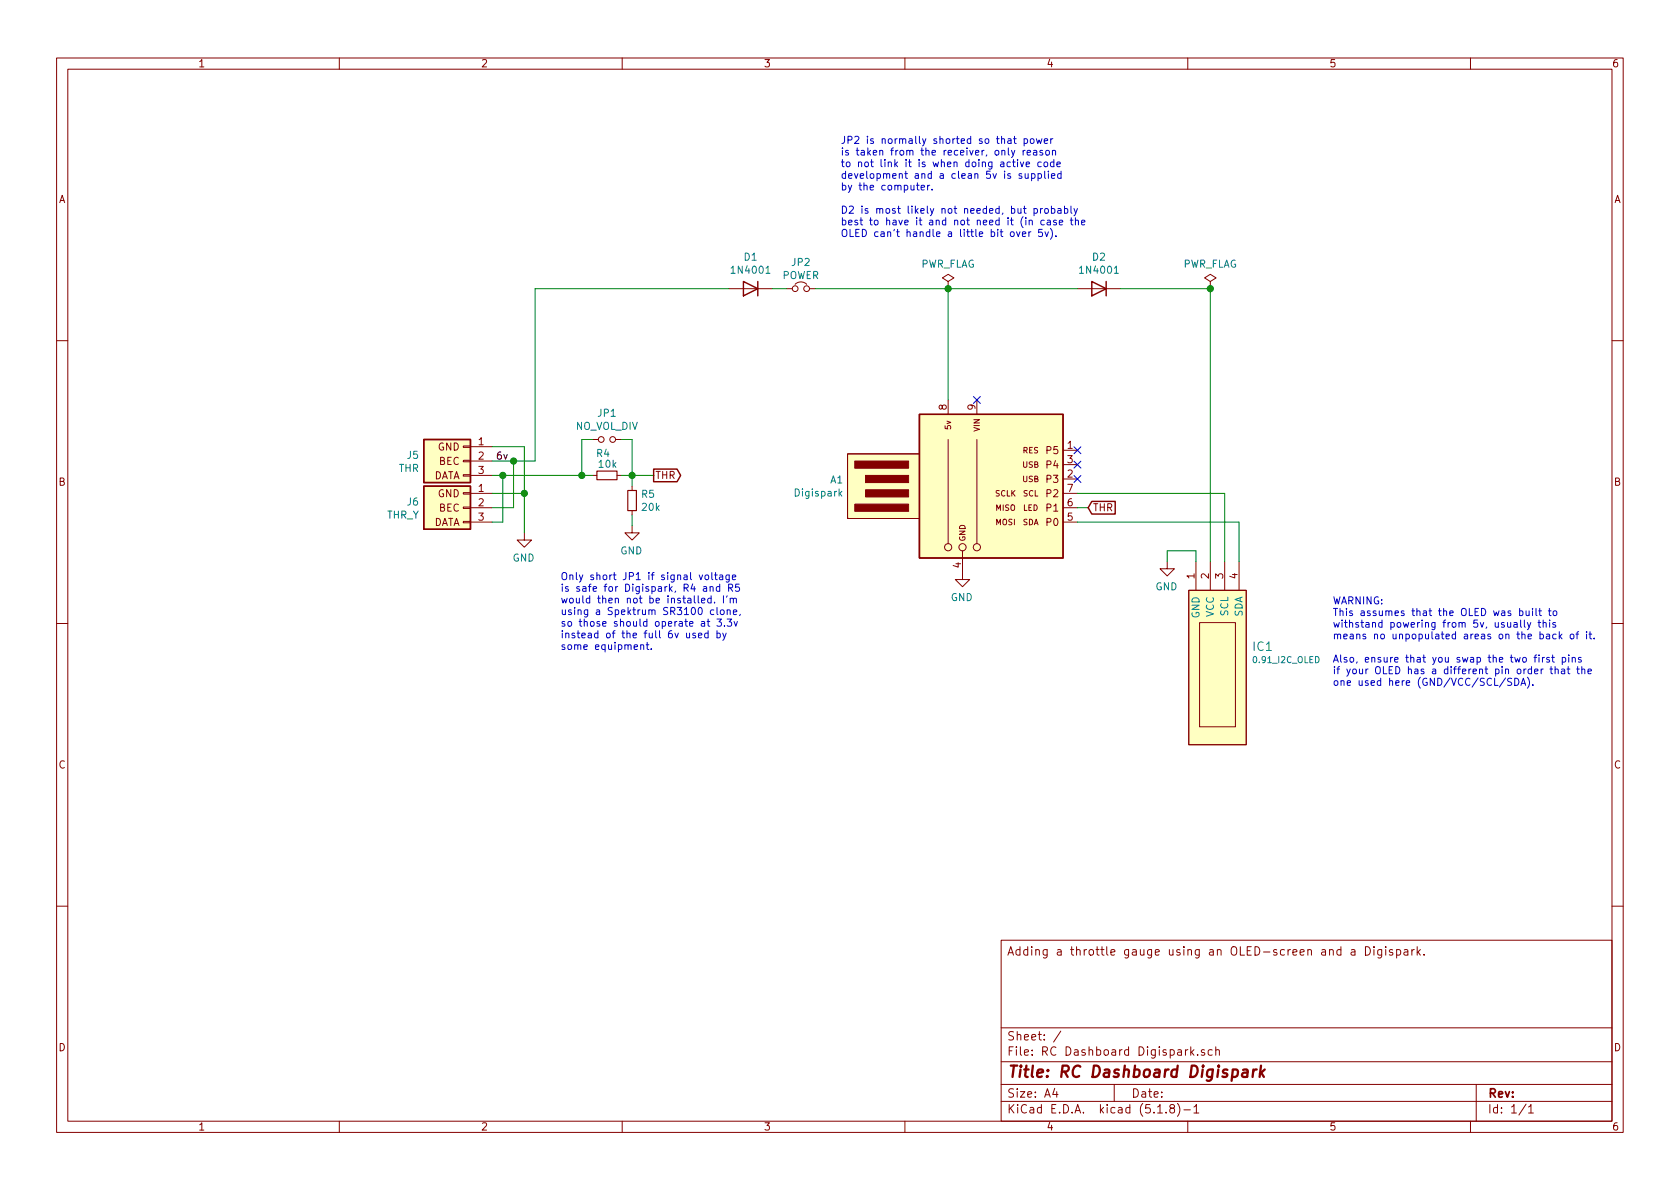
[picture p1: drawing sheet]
EESchema Schematic File Version 4
EELAYER 30 0
EELAYER END
$Descr A4 11693 8268
encoding utf-8
Sheet 1 1
Title "RC Dashboard Digispark"
Date ""
Rev ""
Comp ""
Comment1 ""
Comment2 ""
Comment3 ""
Comment4 "Adding a throttle gauge using an OLED-screen and a Digispark."
$EndDescr
$Comp
L rc_light_system:Conn_Input J5
U 1 1
P 3225 3200
F 0 "J5" H 3530 3242 50  0000 L CNN
F 1 "THR" H 3530 3151 50  0000 L CNN
F 2 "Connector_PinHeader_2.54mm:PinHeader_1x03_P2.54mm_Vertical" H 3225 3200 50  0001 C CNN
F 3 "~" H 3225 3200 50  0001 C CNN
	1    3225 3200
	-1   0    0    -1  
$EndComp
$Comp
L rc_light_system:Conn_Channel_Output J6
U 1 1
P 3225 3525
F 0 "J6" H 3530 3567 50  0000 L CNN
F 1 "THR_Y" H 3530 3476 50  0000 L CNN
F 2 "Connector_PinHeader_2.54mm:PinHeader_1x03_P2.54mm_Vertical" H 3225 3525 50  0001 C CNN
F 3 "~" H 3225 3525 50  0001 C CNN
	1    3225 3525
	-1   0    0    -1  
$EndComp
Wire Wire Line
	3575 3200 3575 3525
Wire Wire Line
	3650 3425 3650 3100
Wire Wire Line
	3650 3425 3650 3700
Connection ~ 3650 3425
$Comp
L power:GND #PWR02
U 1 1
P 3650 3700
F 0 "#PWR02" H 3650 3450 50  0001 C CNN
F 1 "GND" H 3655 3527 50  0000 C CNN
F 2 "" H 3650 3700 50  0001 C CNN
F 3 "" H 3650 3700 50  0001 C CNN
	1    3650 3700
	-1   0    0    -1  
$EndComp
Wire Wire Line
	3575 3200 3425 3200
Wire Wire Line
	3650 3100 3425 3100
Wire Wire Line
	3650 3425 3425 3425
Wire Wire Line
	3575 3525 3425 3525
Wire Wire Line
	3425 3300 3500 3300
Wire Wire Line
	3500 3300 3500 3625
Wire Wire Line
	3500 3625 3425 3625
Connection ~ 3500 3300
Wire Wire Line
	3575 3200 3725 3200
Connection ~ 3575 3200
Text GLabel 4550 3300 2    50   Output ~ 0
THR
$Comp
L Device:R_Small R4
U 1 1
P 4225 3300
F 0 "R4" V 4375 3275 50  0000 L CNN
F 1 "10k" V 4300 3225 50  0000 L CNN
F 2 "resistor:R_Axial_DIN0207_L6.3mm_D2.5mm_P7.62mm_Horizontal" H 4225 3300 50  0001 C CNN
F 3 "~" H 4225 3300 50  0001 C CNN
	1    4225 3300
	0    -1   -1   0   
$EndComp
$Comp
L Device:R_Small R5
U 1 1
P 4400 3475
F 0 "R5" H 4459 3521 50  0000 L CNN
F 1 "20k" H 4459 3430 50  0000 L CNN
F 2 "resistor:R_Axial_DIN0207_L6.3mm_D2.5mm_P7.62mm_Horizontal" H 4400 3475 50  0001 C CNN
F 3 "~" H 4400 3475 50  0001 C CNN
	1    4400 3475
	1    0    0    -1  
$EndComp
$Comp
L power:GND #PWR0107
U 1 1
P 4400 3650
F 0 "#PWR0107" H 4400 3400 50  0001 C CNN
F 1 "GND" H 4405 3477 50  0000 C CNN
F 2 "" H 4400 3650 50  0001 C CNN
F 3 "" H 4400 3650 50  0001 C CNN
	1    4400 3650
	-1   0    0    -1  
$EndComp
Wire Wire Line
	4400 3575 4400 3650
Wire Wire Line
	4400 3300 4400 3375
Wire Wire Line
	4400 3300 4325 3300
Connection ~ 4400 3300
Wire Wire Line
	4400 3300 4550 3300
$Comp
L digispark:Digispark A1
U 1 1
P 6900 3375
F 0 "A1" H 5873 3421 50  0000 R CNN
F 1 "Digispark" H 5873 3330 50  0000 R CNN
F 2 "Digispark:Digispark" H 6250 2775 50  0001 C CIN
F 3 "http://ww1.microchip.com/downloads/en/DeviceDoc/atmel-2586-avr-8-bit-microcontroller-attiny25-attiny45-attiny85_datasheet.pdf" H 6900 3375 50  0001 C CNN
	1    6900 3375
	1    0    0    -1  
$EndComp
$Comp
L power:GND #PWR0105
U 1 1
P 6700 3975
F 0 "#PWR0105" H 6700 3725 50  0001 C CNN
F 1 "GND" H 6705 3802 50  0000 C CNN
F 2 "" H 6700 3975 50  0001 C CNN
F 3 "" H 6700 3975 50  0001 C CNN
	1    6700 3975
	-1   0    0    -1  
$EndComp
NoConn ~ 6800 2775
NoConn ~ 7500 3125
NoConn ~ 7500 3325
Text GLabel 7575 3525 2    50   Input ~ 0
THR
Wire Wire Line
	6600 2000 6600 2775
Connection ~ 6600 2000
$Comp
L power:PWR_FLAG #FLG0101
U 1 1
P 6600 2000
F 0 "#FLG0101" H 6600 2075 50  0001 C CNN
F 1 "PWR_FLAG" H 6600 2173 50  0000 C CNN
F 2 "" H 6600 2000 50  0001 C CNN
F 3 "~" H 6600 2000 50  0001 C CNN
	1    6600 2000
	1    0    0    -1  
$EndComp
$Comp
L Device:Jumper_NO_Small JP1
U 1 1
P 4225 3050
F 0 "JP1" H 4225 3235 50  0000 C CNN
F 1 "NO_VOL_DIV" H 4225 3144 50  0000 C CNN
F 2 "solder_bridge:bridge_open" H 4225 3050 50  0001 C CNN
F 3 "~" H 4225 3050 50  0001 C CNN
	1    4225 3050
	1    0    0    -1  
$EndComp
Wire Wire Line
	4400 3300 4400 3050
Wire Wire Line
	4400 3050 4325 3050
Wire Wire Line
	4125 3300 4050 3300
Wire Wire Line
	4050 3300 4050 3050
Wire Wire Line
	4050 3050 4125 3050
Wire Wire Line
	3500 3300 4050 3300
Connection ~ 4050 3300
Text Notes 3900 4525 0    50   ~ 0
Only short JP1 if signal voltage\nis safe for Digispark, R4 and R5\nwould then not be installed. I'm\nusing a Spektrum SR3100 clone,\nso those should operate at 3.3v\ninstead of the full 6v used by\nsome equipment.
$Comp
L Diode:1N4001 D1
U 1 1
P 5225 2000
F 0 "D1" H 5225 1783 50  0000 C CNN
F 1 "1N4001" H 5225 1874 50  0000 C CNN
F 2 "Diode_THT:D_DO-41_SOD81_P10.16mm_Horizontal" H 5225 1825 50  0001 C CNN
F 3 "http://www.vishay.com/docs/88503/1n4001.pdf" H 5225 2000 50  0001 C CNN
	1    5225 2000
	-1   0    0    1   
$EndComp
$Comp
L Device:Jumper_NC_Small JP2
U 1 1
P 5575 2000
F 0 "JP2" H 5575 2185 50  0000 C CNN
F 1 "POWER" H 5575 2094 50  0000 C CNN
F 2 "solder_bridge:bridge" H 5575 2000 50  0001 C CNN
F 3 "~" H 5575 2000 50  0001 C CNN
	1    5575 2000
	1    0    0    -1  
$EndComp
Wire Wire Line
	5475 2000 5375 2000
Text Notes 5850 1650 0    50   ~ 0
JP2 is normally shorted so that power\nis taken from the receiver, only reason\nto not link it is when doing active code\ndevelopment and a clean 5v is supplied\nby the computer.\n\nD2 is most likely not needed, but probably\nbest to have it and not need it (in case the\nOLED can't handle a little bit over 5v).
Text Label 3450 3200 0    50   ~ 0
6v
Wire Wire Line
	3725 2000 3725 3200
Wire Wire Line
	3725 2000 5075 2000
Wire Wire Line
	5675 2000 6600 2000
$Comp
L I2C_OLED:0.91_I2C_OLED IC1
U 1 1
P 8600 4625
F 0 "IC1" V 8464 4738 60  0000 L CNN
F 1 "0.91_I2C_OLED" V 8557 4738 43  0000 L CNN
F 2 "Connector_PinHeader_2.54mm:PinHeader_1x04_P2.54mm_Vertical" H 8600 5250 60  0001 C CNN
F 3 "" H 8600 5250 60  0001 C CNN
	1    8600 4625
	0    1    1    0   
$EndComp
Wire Wire Line
	7500 3525 7575 3525
Wire Wire Line
	8525 3425 8525 3900
Wire Wire Line
	7500 3425 8525 3425
Wire Wire Line
	8625 3625 8625 3900
Wire Wire Line
	7500 3625 8625 3625
Wire Wire Line
	8325 3900 8325 3825
Wire Wire Line
	8325 3825 8125 3825
Wire Wire Line
	8125 3825 8125 3900
$Comp
L power:GND #PWR01
U 1 1
P 8125 3900
F 0 "#PWR01" H 8125 3650 50  0001 C CNN
F 1 "GND" H 8130 3727 50  0000 C CNN
F 2 "" H 8125 3900 50  0001 C CNN
F 3 "" H 8125 3900 50  0001 C CNN
	1    8125 3900
	-1   0    0    -1  
$EndComp
Wire Wire Line
	8425 3900 8425 2000
$Comp
L Diode:1N4001 D2
U 1 1
P 7650 2000
F 0 "D2" H 7650 1783 50  0000 C CNN
F 1 "1N4001" H 7650 1874 50  0000 C CNN
F 2 "Diode_THT:D_DO-41_SOD81_P10.16mm_Horizontal" H 7650 1825 50  0001 C CNN
F 3 "http://www.vishay.com/docs/88503/1n4001.pdf" H 7650 2000 50  0001 C CNN
	1    7650 2000
	-1   0    0    1   
$EndComp
Wire Wire Line
	7800 2000 8425 2000
Wire Wire Line
	6600 2000 7500 2000
Text Notes 9275 4775 0    50   ~ 0
WARNING:\nThis assumes that the OLED was built to\nwithstand powering from 5v, usually this\nmeans unpopulated areas on the back of it.\n\nAlso, ensure that you swap the two first pins\nif your OLED has a different pin order that the\none used here (GND/VCC/SCL/SDA).
NoConn ~ 7500 3225
$Comp
L power:PWR_FLAG #FLG0102
U 1 1
P 8425 2000
F 0 "#FLG0102" H 8425 2075 50  0001 C CNN
F 1 "PWR_FLAG" H 8425 2173 50  0000 C CNN
F 2 "" H 8425 2000 50  0001 C CNN
F 3 "~" H 8425 2000 50  0001 C CNN
	1    8425 2000
	1    0    0    -1  
$EndComp
Connection ~ 8425 2000
$EndSCHEMATC
